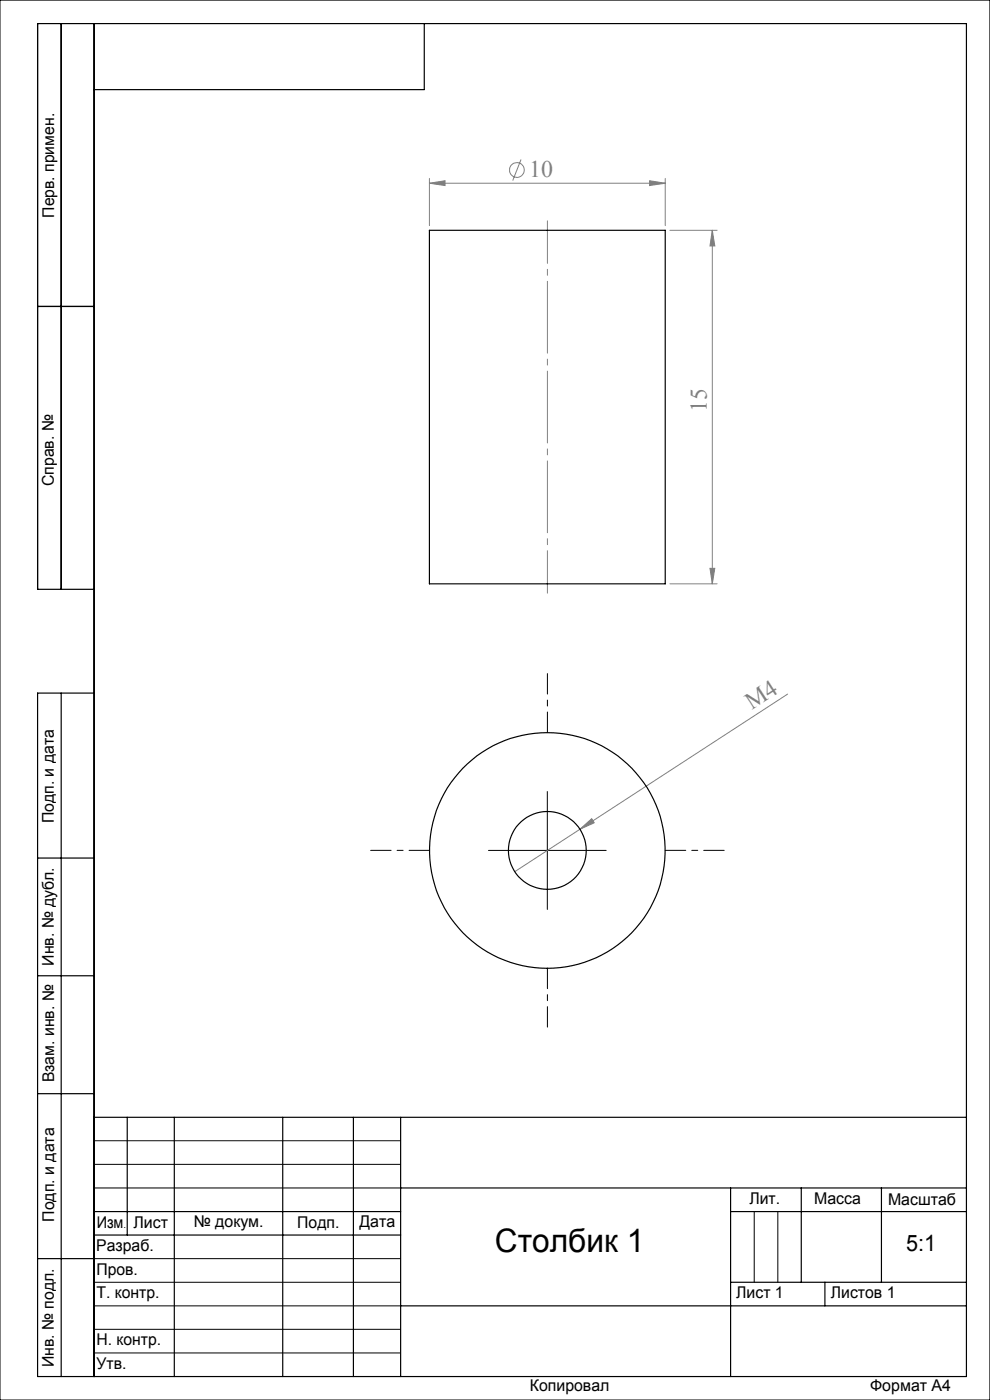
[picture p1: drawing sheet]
<svg xmlns="http://www.w3.org/2000/svg" width="210mm" height="297mm" viewBox="0 0 210 297" stroke-linecap="round" stroke-linejoin="round" font-family="sans-serif">
<g fill="none" stroke="#808080" stroke-width=".21">
<path d="M91.1 38.9l3.3-.6v1.1zM91.1 37.8v10.1M91.1 38.9h50M110.5 33.8l-1.7 4.5M137.8 38.3l3.3 .6-3.3 .5zM141.1 37.8v10.1M142.1 48.9h10M151.1 48.9l.5 3.3h-1zM151.1 48.9v75M142.1 123.9h10M150.6 120.6h1l-.5 3.3zM167.1 147.2l-57.9 37.7"/>
<path d="M123 175.9l2.5-2.2 .5 .9z"/>
<circle cx="109.6" cy="36.1" r="1.56"/>
</g>
<path d="M116.1 155.4v-12.5M91.1 180.4h-12.5M141.1 180.4h12.5M116.1 205.4v12.5" fill="none" stroke="#000" stroke-width=".21" stroke-dasharray="15.2 1.3 1.3 1.3" stroke-dashoffset="10.9"/>
<g fill="none" stroke="#000" stroke-width=".21">
<path d="M0 0h210v297h-210zM116.1 167.9v25M103.6 180.4h25M20 242h65M20 247h65M20 252h65M160 257v15M165 257v15M20 267h65M20 272h65M20 277h65M20 282h65"/>
<path d="M20 287h65"/>
</g>
<path d="M116.1 46.8v79" fill="none" stroke="#808080" stroke-width=".21" stroke-dasharray="15.2 1.3 1.3 1.3" stroke-dashoffset="6.2"/>
<g fill="none" stroke="#000" stroke-width=".25">
<path d="M13 5v120M20 5v287M90 5v14h-70M8 65h12M20 125h-12v-120h197v287h-197v-145h12M13 147v145M8 182h12M8 207h12M8 232h12M20 237h185M27 237v25M37 237v55"/>
<path d="M60 237v55M75 237v55M85 237v55M20 257h65M85 252h120M155 252v40M155 257h50M170 252v20M187 252v20M8 267h12M20 262h65M85 277h120"/>
<path d="M155 272h50M175 272v5"/>
</g>
<g fill="#808080">
<path d="M123 175.9l2.5-2.2 .5 .9z"/>
<path d="M137.8 38.3l3.3 .6-3.3 .5zM91.1 38.9l3.3-.6v1.1z"/>
<path d="M150.6 120.6h1l-.5 3.3zM151.1 48.9l.5 3.3h-1z"/>
</g>
<g fill="none" stroke="#000" stroke-width=".25">
<path d="M91.1 48.9h50v75h-50z"/>
<circle cx="116.1" cy="180.4" r="8.2"/>
<circle cx="116.1" cy="180.4" r="25"/>
</g>
<text font-size="6.9" x="105" y="265.6">Столбик 1</text>
<g font-size="5" fill="#808080">
<text x="112.2" y="37.6">10</text>
<text x="149.9" y="87.4" transform="rotate(-90 149.9 87.4)">15</text>
<text x="159.5" y="150.7" transform="rotate(-33 159.5 150.7)">М4</text>
</g>
<text font-size="4.8" x="192.2" y="265.3">5:1</text>
<g font-size="3.4">
<text x="11.5" y="46.2" transform="rotate(-90 11.5 46.2)">Перв. примен.</text>
<text x="11.4" y="103.2" transform="rotate(-90 11.4 103.2)">Справ. №</text>
<text x="11.4" y="174.7" transform="rotate(-90 11.4 174.7)">Подп. и дата</text>
<text x="11.5" y="204.9" transform="rotate(-90 11.5 204.9)">Инв. № дубл.</text>
<text x="11.5" y="229.6" transform="rotate(-90 11.5 229.6)">Взам. инв. №</text>
<text x="159" y="255.5">Лит.</text>
<text x="172.7" y="255.5">Масса</text>
<text x="188.4" y="255.6">Масштаб</text>
<text x="11.5" y="259.2" transform="rotate(-90 11.5 259.2)">Подп. и дата</text>
<text x="20.5" y="260.4">Изм</text>
<text x="28.3" y="260.4">Лист</text>
<text x="41.1" y="260.4">№ докум.</text>
<text x="63.1" y="260.4">Подп.</text>
<text x="76.2" y="260.4">Дата</text>
<text x="20.4" y="265.4">Разраб.</text>
<text x="20.5" y="275.4">Т. контр.</text>
<text x="20.5" y="270.4">Пров.</text>
<text x="156.2" y="275.4">Лист 1</text>
<text x="176.2" y="275.4">Листов 1</text>
<text x="20.5" y="285.4">Н. контр.</text>
<text x="11.4" y="290" transform="rotate(-90 11.4 290)">Инв. № подл.</text>
<text x="20.5" y="290.4">Утв.</text>
<text x="112.4" y="295">Копировал</text>
<text x="184.6" y="295">Формат А4</text>
</g>
<text font-size="2.1" x="26.2" y="260.4">.</text>
</svg>
